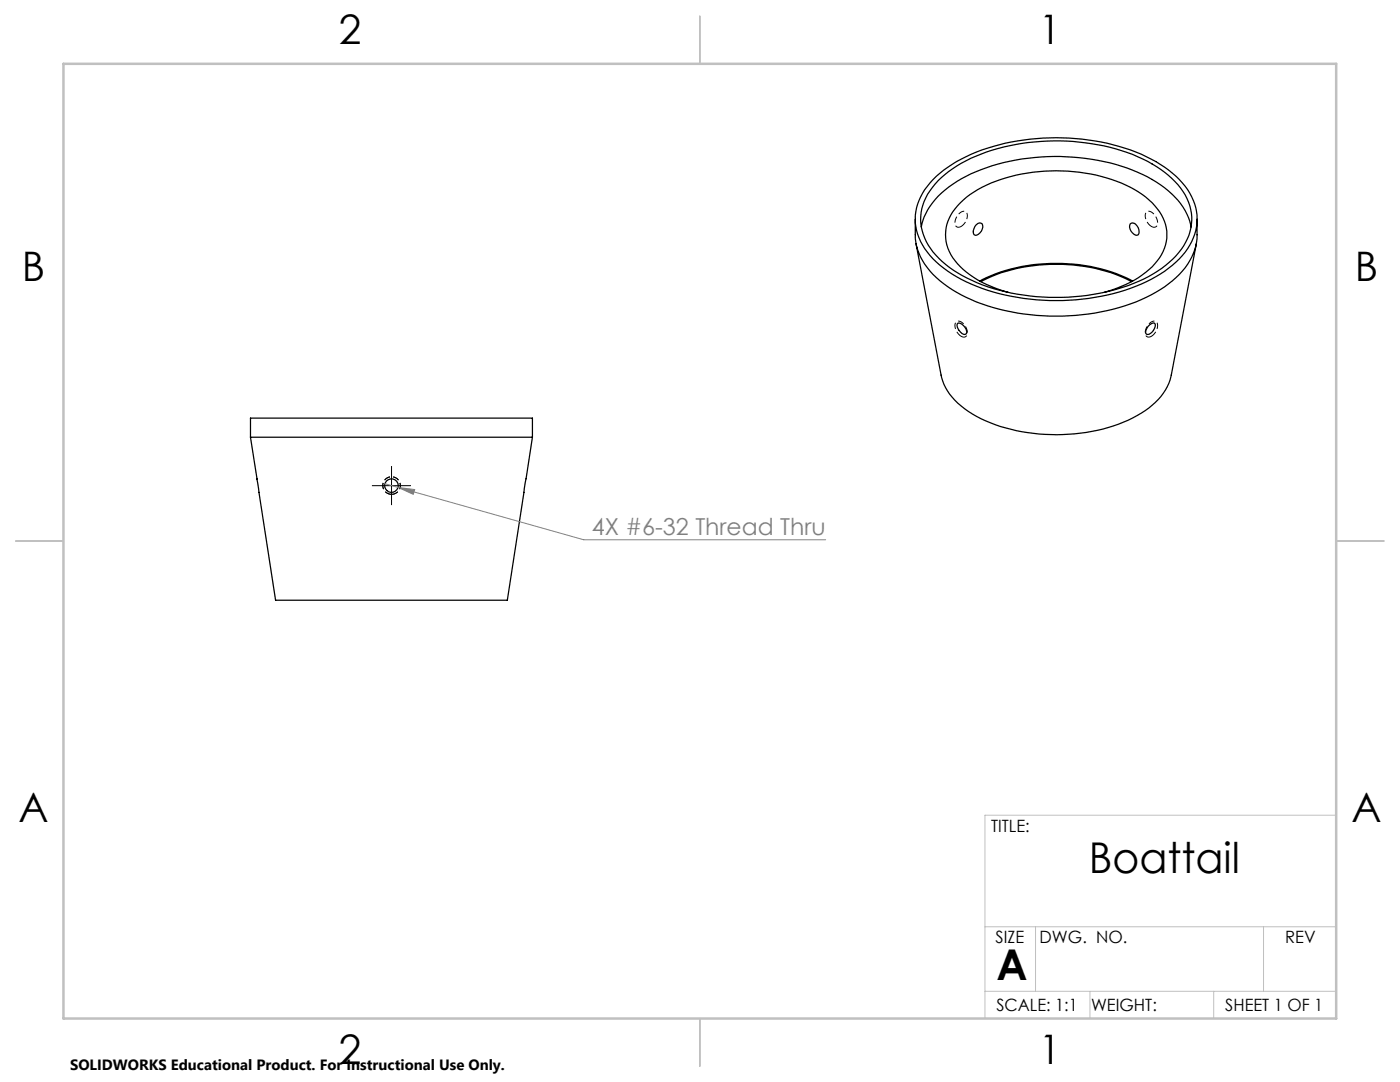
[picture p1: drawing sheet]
<svg xmlns="http://www.w3.org/2000/svg" width="279mm" height="216mm" viewBox="0 0 279 216" stroke-linecap="round" stroke-linejoin="round" font-family="sans-serif">
<g fill="none" stroke="#000" stroke-width=".25">
<path d="M186.2 35.8a30.2 30.2 0 0 1 15.7-7.5 44.7 44.7 0 0 1 26.8 3 19 19 0 0 1 9.1 8 10.2 10.2 0 0 1-1.8 11.7 28 28 0 0 1-15.1 7.9 45.2 45.2 0 0 1-28.1-2.7 18.1 18.1 0 0 1-9.4-8.8 10.2 10.2 0 0 1 2.2-10.9zM187.2 36.1a28.8 28.8 0 0 1 15.6-7.3 43.1 43.1 0 0 1 26.2 3.4 17.2 17.2 0 0 1 8.2 8.2 10.3 10.3 0 0 1-3.2 11.3 29.6 29.6 0 0 1-15.8 7 42.8 42.8 0 0 1-25.1-3.2 16.5 16.5 0 0 1-8.8-8.8 9.8 9.8 0 0 1 2.3-10zM182.7 43.7a16.7 16.7 0 0 0 .2 5.4 15 15 0 0 0 7.1 8.7 40.3 40.3 0 0 0 22.1 5.3 38.6 38.6 0 0 0 20.3-5.9 13.9 13.9 0 0 0 6.4-8.9l.1-4.6M182.8 48.6l5 26.3a11.5 11.5 0 0 0 5.5 7.2 33.9 33.9 0 0 0 22.3 4.3 27 27 0 0 0 15-6.1 10.3 10.3 0 0 0 3.2-5.4l5-26.3M183.9 45.3a14.3 14.3 0 0 1 7.1-9.1 38.9 38.9 0 0 1 21.9-4.9 36.1 36.1 0 0 1 18.7 5.6 13.4 13.4 0 0 1 6.1 8.4M194.8 44.8a.7 .7 0 0 1 .7-.3 .7 .7 0 0 1 .6 .4 1.82 1.82 0 0 1-1.4 2.1 1.18 1.18 0 0 1-.1-1.8zM195.5 56.1a34.9 34.9 0 0 1 26.3-1.8l2.9 1.1 1.3 .7M195.8 56.2a34.2 34.2 0 0 1 21.7-2.9 27.2 27.2 0 0 1 8.3 2.9M201.2 58.3a19.4 19.4 0 0 1-11.1-6.9 8.3 8.3 0 0 1 1.6-10.9 24.1 24.1 0 0 1 13.4-6 34.4 34.4 0 0 1 21.3 3.3 11.7 11.7 0 0 1 6.5 8.4 9.4 9.4 0 0 1-4.2 8.1 23.1 23.1 0 0 1-8.3 4M225.6 44.7a1.1 1.1 0 0 1 1.6 .7 1.11 1.11 0 0 1-.3 1.6 1.75 1.75 0 0 1-1.3-2.3zM191.2 64.5a1.94 1.94 0 0 1 1.7 1.9l-.1 .2a1.32 1.32 0 0 1-1.6-.9 .95 .95 0 0 1 0-1.2zM229.1 65.1a1.15 1.15 0 0 1 1.4-.5 1.85 1.85 0 0 1-1.7 2.1 .88 .88 0 0 1 .1-1.2z"/>
<path d="M50 87.2l5 32.6h46.2l5.1-32.6M50 87.2h56.3M50 87.2v-3.8h56.3v3.8"/>
<circle cx="78.1" cy="96.9" r="1.35"/>
</g>
<path d="M76.8 96.5l2.6 .8M79.4 97.3l3.4 .4-.3 .9zM79.4 97.3l37.1 10.4h48.3" fill="none" stroke="#808080" stroke-width=".2"/>
<path d="M78.1 98.6a1.75 1.75 0 0 1-1.5-2.5 1.75 1.75 0 0 1 3-.2 1.75 1.75 0 0 1-1.3 2.7h-.2M78.1 98.6a1.75 1.75 0 0 0 1.6-2.5 1.75 1.75 0 0 0-3-.2 1.75 1.75 0 0 0 1.3 2.7h.1" fill="none" stroke="#000" stroke-width=".2" stroke-dasharray="1.3 .6" stroke-dashoffset="-.1" stroke-linecap="butt"/>
<path d="M191.8 45.2a2.2 2.2 0 0 0 1-2.9 1.7 1.7 0 0 0-2.1 1.4l-.1 .4a.83 .83 0 0 0 .2 1 .83 .83 0 0 0 1 .1M229.8 45.2a.83 .83 0 0 0 1.1-.1 .83 .83 0 0 0 .1-1 2.02 2.02 0 0 0-2.1-1.9 1.86 1.86 0 0 0 .5 2.7l.4 .3M191.8 67.1a2.2 2.2 0 0 1-.9-2.9 1.7 1.7 0 0 1 2 1.4l.1 .4a.83 .83 0 0 1-.1 1 .83 .83 0 0 1-1.1 .1M229.8 67.1a.83 .83 0 0 1-1.1-.1 .83 .83 0 0 1-.1-1 2.02 2.02 0 0 1 2-1.9 1.86 1.86 0 0 1-.4 2.7l-.4 .3" fill="none" stroke="#000" stroke-width=".2" stroke-dasharray="1.3 .6" stroke-linecap="butt"/>
<path d="M74.2 96.9h7.8M78.1 93v7.8" fill="none" stroke="#000" stroke-width=".2"/>
<path d="M266.7 162.7h-70.1v40.5M196.6 197.8h70.1M196.6 184.9h70.1M206.7 184.9v12.9M217.5 197.8v5.4M242.2 197.8v5.4M252.2 184.9v12.9" fill="none" stroke="#c0c0c0" stroke-width=".2"/>
<path d="M139.7 3.2v9.5M3.1 107.9h9.6M266.7 107.9h9.5M139.7 203.2v9.6" fill="none" stroke="#c0c0c0" stroke-width=".25"/>
<path d="M12.7 12.7h254v190.5h-254z" fill="none" stroke="#c0c0c0" stroke-width=".5"/>
<path d="M79.4 97.3l3.4 .4-.3 .9z" fill="#808080"/>
<g font-size="8.5">
<text x="217.3" y="174.2">Boattail</text>
<text x="198.9" y="195.5">A</text>
</g>
<g font-size="8.1">
<text x="67.6" y="8.9">2</text>
<text x="207.3" y="8.9">1</text>
<text x="4.4" y="56.2">B</text>
<text x="270.4" y="56.2">B</text>
<text x="3.7" y="164.1">A</text>
<text x="269.7" y="164.1">A</text>
<text x="67.6" y="212.4">2</text>
<text x="207.3" y="212.4">1</text>
</g>
<text font-size="4.7" fill="#808080" x="118.1" y="106.7">4X #6-32 Thread Thru</text>
<g font-size="3.4">
<text x="197.8" y="166">TITLE:</text>
<text x="198.7" y="188.1">SIZE</text>
<text x="207.5" y="188.1">DWG. NO.</text>
<text x="256.5" y="188.2">REV</text>
<text x="198.8" y="201.7">SCALE: 1:1</text>
<text x="217.7" y="201.8">WEIGHT:</text>
<text x="244.5" y="201.7">SHEET 1 OF 1</text>
</g>
<text font-size="3" x="14" y="213.5">SOLIDWORKS Educational Product. For Instructional Use Only.</text>
</svg>
